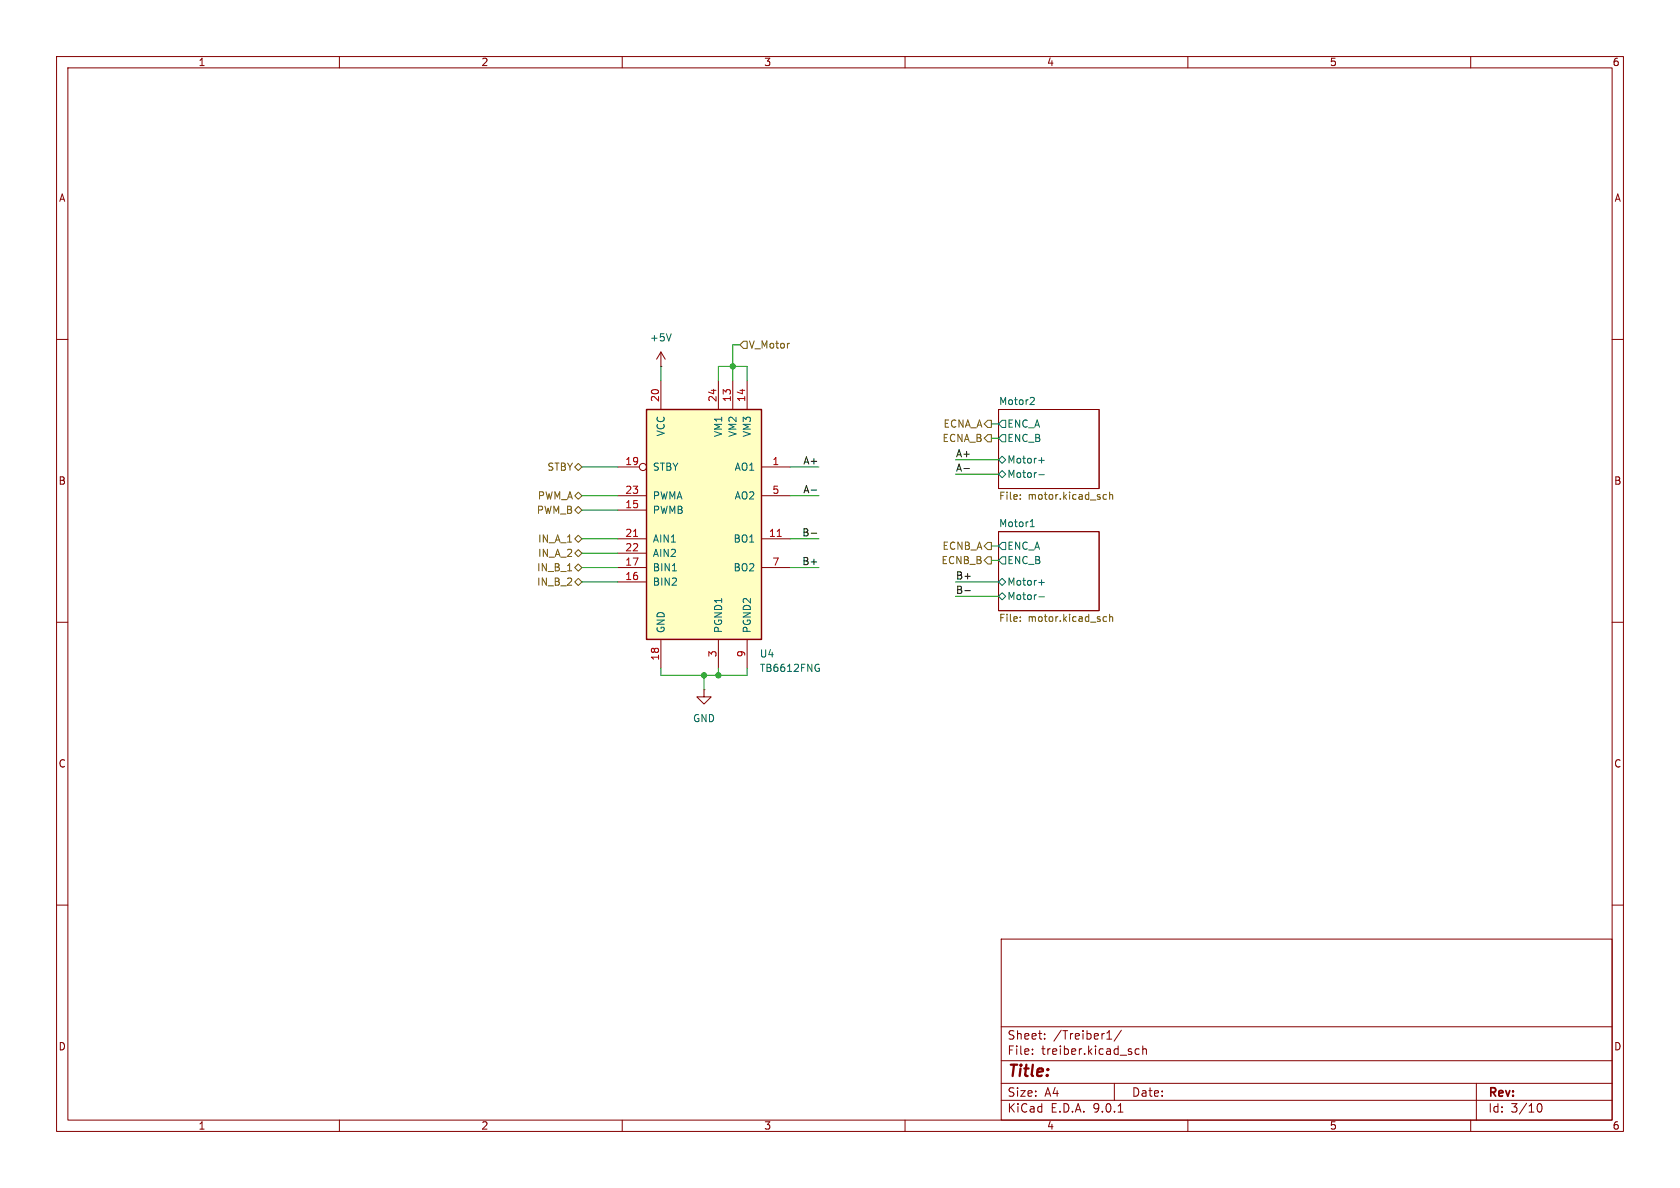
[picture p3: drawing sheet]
<svg xmlns="http://www.w3.org/2000/svg" width="297mm" height="210mm" viewBox="0 0 297 210" stroke-linecap="round" stroke-linejoin="round" font-family="sans-serif">
<g fill="none" stroke="#840000" stroke-width=".18">
<path d="M10 10h277v190h-277zM12 12h273v186h-273zM60 10v2M110 10v2M160 10v2M210 10v2M260 10v2M10 60h2M176.5 72.4h17.8v14h-17.8zM285 60h2M176.5 94h17.8v14h-17.8zM10 110h2"/>
<path d="M285 110h2M10 160h2M177 166h108v32h-108zM285 160h2M60 198v2M110 198v2M160 198v2M177 194.5h108M177 191.5h108M177 187.5h108M177 181.5h108M182.5 186.3v.1"/>
<path d="M182.5 185.5v.1M184.7 183.6v.1M184.7 182.8v.1M195.7 183.7h.8M195.8 182.6l.3-.4v1.5M197 191.5v3M197.7 196.6h.8M198.2 182.1l-1.2 2M201.4 185.5l-.4-.1-.3 .3v.4l.1 .2h.6M202 185.5l.2-.1 .4 .1 .1 .9M202 184.9v1.5M210 198v2"/>
<path d="M260 198v2M261 191.5v6.5M271.7 195.7l.2-.5 .2-.1a.81 .81 0 0 1 .6 .6 .81 .81 0 0 1-.3 .8h-.4l-.3-.5"/>
</g>
<g fill="none" stroke="#006464" stroke-width=".18">
<path d="M177.2 74.3h.6v1.3h-.6l-.7-.7zM177.2 76.8h.6v1.3h-.6l-.7-.6zM182.3 70.2l.4 .1 .2 .3-.8 .9h.8M176.5 81.3l.7-.7 .6 .7-.6 .6zM176.5 83.8l.7-.6 .6 .6-.6 .7zM177.2 95.9h.6v1.3h-.6l-.7-.7zM177.2 98.4h.6v1.3h-.6l-.7-.6zM182.1 93.1h.8M182.3 92.1l.2-.3v1.3M183.7 81.4h.9M183.7 83.9h.9M184.1 80.9v1"/>
<path d="M176.5 102.9l.7-.7 .6 .7-.6 .6zM176.5 105.4l.7-.6 .6 .6-.6 .6zM183.7 103h.9M183.7 105.5h.9M184.1 102.5v.9"/>
</g>
<path d="M180.4 88.1v.2M180.4 87.5v.1M195.1 88.1l.2 .2 .3-.1M195.6 87.5l-.3-.1-.2 .1M196.2 87.5l.1-.1 .3 .1 .1 .8M196.2 87v1.3M180.4 109.1v.1M180.4 109.7v.2M195.1 109.7l.2 .2 .3-.1M195.6 109.1l-.3-.1-.2 .1M196.2 108.6v1.3M196.2 109.1l.1-.1 .3 .1 .1 .8" fill="none" stroke="#725600" stroke-width=".18"/>
<path d="M114.3 72.4h20.3v40.6h-20.3z" fill="#ffffc2"/>
<path d="M114.3 72.4h20.3v40.6h-20.3z" fill="none" stroke="#840000" stroke-width=".25"/>
<g fill="none" stroke="#840000" stroke-width=".18">
<path d="M116.8 64.8h.1M116.8 62.2v2.6M116.8 67.3v5.1M116.8 62.2l-.7 1.3M116.8 62.2l.8 1.3M127 67.3v5.1M129.5 67.3v5.1M132.1 67.3v5.1M109.2 82.6h3.8M109.2 87.6h5.1M109.2 90.2h5.1M109.2 95.3h5.1"/>
<path d="M109.2 97.8h5.1M134.6 82.6h5.1M134.6 87.6h5.1M134.6 95.3h5.1M109.2 100.3h5.1M109.2 102.9h5.1M116.8 113v5.1M127 113v5.1M132.1 113v5.1M134.6 100.3h5.1M124.5 121.9v1.3h1.2l-1.2 1.3-1.3-1.3h1.3M124.5 121.9h.1"/>
<circle cx="113.7" cy="82.5" r=".63"/>
</g>
<path d="M112 94.8h.7M137.4 94.8h.7" fill="none" stroke="#a90000" stroke-width=".18"/>
<path d="M118.7 59l-.5 1.3M118.9 100.9h.7M144.5 117.4l.3 .1M144.6 118.1h.3v.5l-.3 .1" fill="none" stroke="#006464" stroke-width=".18"/>
<g fill="none" stroke="#725600" stroke-width=".18">
<path d="M131.4 60.3h.7v1.3h-.7l-.6-.6zM174.6 76.8h.7v1.3h-.7l-.6-.6zM174.6 74.3h.7v1.3h-.7l-.6-.7zM101.6 97.8l.6-.6 .7 .6-.7 .6zM101.6 87.6l.6-.6 .7 .6-.7 .7zM101.6 82.6l.6-.7 .7 .7-.7 .6zM101.6 90.2l.6-.7 .7 .7-.7 .6zM101.6 95.3l.6-.7 .7 .7-.7 .6zM174.6 95.9h.7v1.3h-.7l-.6-.7zM174.6 98.4h.7v1.3h-.7l-.6-.6zM100.3 100.9h.8M101.6 100.3l.6-.6 .7 .6-.7 .7z"/>
<path d="M101.6 102.9l.6-.7 .7 .7-.7 .6z"/>
</g>
<path d="M143.4 94.3h1M143.4 86.6h1M170.4 82.8h1M170.6 104.4h1" fill="none" stroke="#0f0f0f" stroke-width=".18"/>
<g fill="none" stroke="#009600" stroke-width=".18">
<path d="M116.8 64.8v2.5M127 67.3v-2.5h5.1v2.5M130.8 61h-1.3v6.3M175.3 74.9h1.2M175.3 77.5h1.2M102.9 90.2h6.3M102.9 82.6h6.3M102.9 87.6h6.3M102.9 95.3h6.3M102.9 97.8h6.3M139.7 82.6h5.1M139.7 87.6h5.1"/>
<path d="M139.7 95.3h5.1M168.9 83.8h7.6M168.9 81.3h7.6M175.3 96.5h1.2M175.3 99.1h1.2M102.9 102.9h6.3M102.9 100.3h6.3M116.8 118.1v1.3h15.3v-1.3M124.5 119.4v2.5M127 118.1v1.3M139.7 100.3h5.1M168.9 102.9h7.6"/>
<path d="M168.9 105.4h7.6"/>
</g>
<g fill="#009600" stroke="#009600" stroke-width=".18">
<circle cx="129.5" cy="64.8" r=".46"/>
<circle cx="124.5" cy="119.4" r=".46"/>
<circle cx="127" cy="119.4" r=".46"/>
</g>
<text font-size="2.8" fill="#840000" x="178" y="190.9">Title:</text>
<g font-size="2.1" fill="#840000">
<text x="178" y="184">Sheet:</text>
<text x="186.2" y="184">/Treiber1/</text>
<text x="178" y="186.7">File:</text>
<text x="184.1" y="186.7">treiber.kicad_sch</text>
<text x="178" y="196.9">KiCad</text>
<text x="178" y="194.1">Size:</text>
<text x="184.7" y="194.1">A4</text>
<text x="185.7" y="196.9">E.D.A.</text>
<text x="193.3" y="196.9">9.0.1</text>
<text x="200" y="194.1">Date:</text>
<text x="263" y="194.3">Rev:</text>
<text x="263" y="196.9">Id:</text>
<text x="267.1" y="196.9">3/10</text>
</g>
<g font-size="1.8" fill="#840000">
<text x="35" y="11.9">1</text>
<text x="85" y="11.9">2</text>
<text x="135" y="11.9">3</text>
<text x="185" y="11.9">4</text>
<text x="235" y="11.9">5</text>
<text x="285" y="11.9">6</text>
<text x="10.3" y="35.9">A</text>
<text x="285.3" y="35.9">A</text>
<text x="10.3" y="85.9">B</text>
<text x="285.3" y="85.9">B</text>
<text x="10.3" y="135.9">C</text>
<text x="285.3" y="135.9">C</text>
<text x="10.3" y="185.9">D</text>
<text x="285.3" y="185.9">D</text>
<text x="35" y="199.9">1</text>
<text x="85" y="199.9">2</text>
<text x="135" y="199.9">3</text>
<text x="185" y="199.9">4</text>
<text x="235" y="199.9">5</text>
<text x="285" y="199.9">6</text>
</g>
<g font-size="1.8" fill="#006464">
<text x="114.8" y="60.6">+5V</text>
<text x="176.5" y="71.7">Motor2</text>
<text x="117.7" y="77.2" transform="rotate(-90 117.7 77.2)">VCC</text>
<text x="127.9" y="77.4" transform="rotate(-90 127.9 77.4)">VM1</text>
<text x="130.4" y="77.4" transform="rotate(-90 130.4 77.4)">VM2</text>
<text x="132.9" y="77.4" transform="rotate(-90 132.9 77.4)">VM3</text>
<text x="178" y="75.8">ENC_A</text>
<text x="115.3" y="83.4">STBY</text>
<text x="129.8" y="83.4">AO1</text>
<text x="178" y="78.3">ENC_B</text>
<text x="178" y="82.1">Motor+</text>
<text x="115.3" y="88.5">PWMA</text>
<text x="129.8" y="88.5">AO2</text>
<text x="178" y="84.7">Motor-</text>
<text x="115.3" y="91">PWMB</text>
<text x="176.5" y="93.3">Motor1</text>
<text x="115.3" y="96.1">AIN1</text>
<text x="115.3" y="98.7">AIN2</text>
<text x="115.3" y="101.2">BIN1</text>
<text x="129.6" y="96.1">BO1</text>
<text x="129.6" y="101.2">BO2</text>
<text x="178" y="97.4">ENC_A</text>
<text x="178" y="99.9">ENC_B</text>
<text x="115.3" y="103.7">BIN2</text>
<text x="178" y="103.7">Motor+</text>
<text x="178" y="106.3">Motor-</text>
<text x="117.7" y="112" transform="rotate(-90 117.7 112)">GND</text>
<text x="127.9" y="112" transform="rotate(-90 127.9 112)">PGND1</text>
<text x="132.9" y="112" transform="rotate(-90 132.9 112)">PGND2</text>
<text x="134.2" y="119">TB6612FNG</text>
<text x="134.2" y="116.4">U4</text>
<text x="122.4" y="127.9">GND</text>
</g>
<g font-size="1.8" fill="#725600">
<text x="132.3" y="61.8">V_Motor</text>
<text x="166.7" y="75.8">ECNA_A</text>
<text x="96.7" y="83.4">STBY</text>
<text x="166.5" y="78.3">ECNA_B</text>
<text x="95" y="88.5">PWM_A</text>
<text x="176.5" y="88.7">File:</text>
<text x="181.8" y="88.7">motor.kicad_sch</text>
<text x="94.8" y="91">PWM_B</text>
<text x="94.9" y="101.2">IN_B_1</text>
<text x="95" y="98.7">IN_A_2</text>
<text x="95" y="96.1">IN_A_1</text>
<text x="166.3" y="99.9">ECNB_B</text>
<text x="166.5" y="97.4">ECNB_A</text>
<text x="94.9" y="103.7">IN_B_2</text>
<text x="176.5" y="110.3">File:</text>
<text x="181.8" y="110.3">motor.kicad_sch</text>
</g>
<g font-size="1.8" fill="#a90000">
<text x="116.6" y="71.2" transform="rotate(-90 116.6 71.2)">20</text>
<text x="126.7" y="71.2" transform="rotate(-90 126.7 71.2)">24</text>
<text x="129.3" y="71.2" transform="rotate(-90 129.3 71.2)">13</text>
<text x="131.8" y="71.2" transform="rotate(-90 131.8 71.2)">14</text>
<text x="110.4" y="82.3">19</text>
<text x="136.5" y="82.3">1</text>
<text x="110.4" y="87.4">23</text>
<text x="110.4" y="89.9">15</text>
<text x="136.5" y="87.4">5</text>
<text x="110.4" y="95">21</text>
<text x="135.8" y="95">11</text>
<text x="110.4" y="97.5">22</text>
<text x="110.4" y="100.1">17</text>
<text x="136.5" y="100.1">7</text>
<text x="110.4" y="102.6">16</text>
<text x="116.6" y="116.9" transform="rotate(-90 116.6 116.9)">18</text>
<text x="126.7" y="116.3" transform="rotate(-90 126.7 116.3)">3</text>
<text x="131.8" y="116.3" transform="rotate(-90 131.8 116.3)">9</text>
</g>
<g font-size="1.8" fill="#0f0f0f">
<text x="141.9" y="82.2">A+</text>
<text x="168.9" y="83.5">A-</text>
<text x="168.9" y="80.9">A+</text>
<text x="141.9" y="87.3">A-</text>
<text x="141.7" y="94.9">B-</text>
<text x="141.7" y="100">B+</text>
<text x="168.9" y="105.1">B-</text>
<text x="168.9" y="102.5">B+</text>
</g>
</svg>
